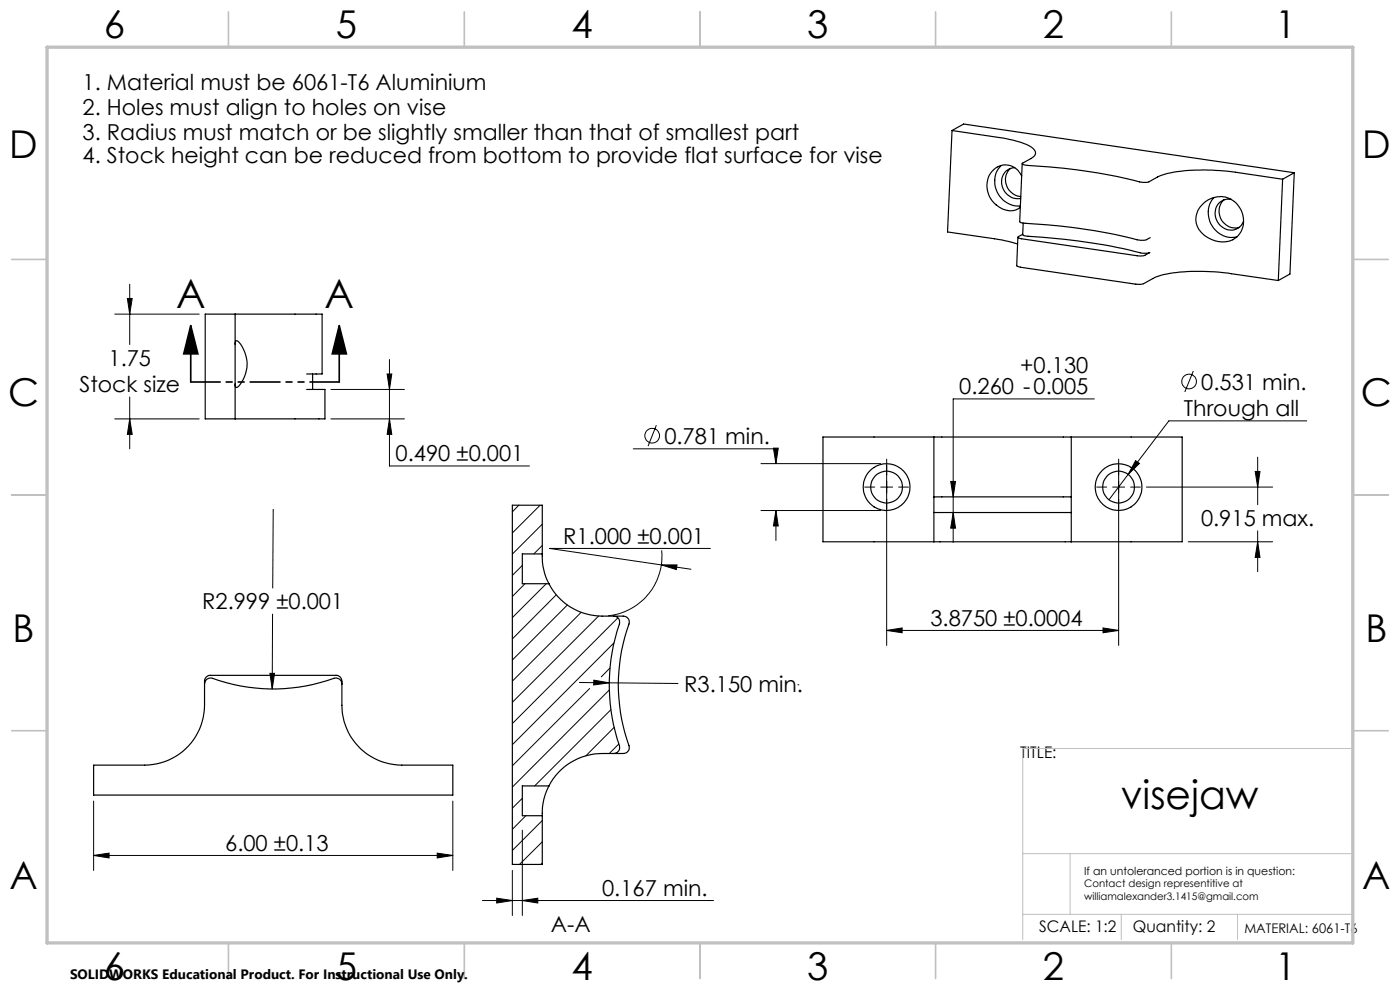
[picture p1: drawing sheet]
<svg xmlns="http://www.w3.org/2000/svg" width="297mm" height="210mm" viewBox="0 0 297 210" stroke-linecap="round" stroke-linejoin="round" font-family="sans-serif">
<g fill="none" stroke="#000" stroke-width=".25">
<path d="M202 27.7l9.9 1.5a16.2 16.2 0 0 1 7.3 2.3 1.17 1.17 0 0 1 .5 1.3 1.17 1.17 0 0 1-1 .8l-1.8 1.1a1.12 1.12 0 0 0 1.2 .4 123.8 123.8 0 0 1 24.4 3.6l1.2-.1 1.8-1a25.1 25.1 0 0 1 10.7-1.5l4.3 .2 11.6 1.7M202 27.7l-1 21.5 11.5 1.7 3.4 .9M202 27.7l2.4-1.4 70.2 10.3M212.4 35.1a5.1 5.1 0 0 0-.8 5.7 5.1 5.1 0 0 0 4.9 2.9M214.4 35.7a3.5 3.5 0 0 0-.8 3.7 3.5 3.5 0 0 0 2.9 2.3M215.3 35.6a3.2 3.2 0 0 0-2.8 2.4 3.2 3.2 0 0 0 1.4 3.4l1.2 .6 1.4 .1M216.7 37.3a3.9 3.9 0 0 0-4.4-2.1 3.9 3.9 0 0 0-2.9 3.9 5.4 5.4 0 0 0 5.5 5.6l.6-.2 .9-.6M216.9 34.7l-.6 12.3 .3 .2a137.9 137.9 0 0 1 25.3 3.8l1.2-.1 .9-.5M272.1 38l-.9 21.5M274.6 36.6l-2.5 1.4M274.6 36.6l-1 21.5-2.4 1.4M215.9 50.3l-.2 6.1 .3 .2 24.9 3.7 1.6-.1 2.1-1.1a24.2 24.2 0 0 1 10.7-1.5l5.1 .3 10.8 1.6"/>
<path d="M217.1 47.3l-.1 2.5 .1 .1a170.7 170.7 0 0 1 21.2 2.8l3.8 1 1.8-.1-1.2 .6-1.3 .1-24.7-3.6-.8-.4 1.1-.6M255 43.4a5 5 0 0 1 7.2-.3 5 5 0 0 1 .2 7.2 5.7 5.7 0 0 1-8.4-2.4 4.2 4.2 0 0 1 1-4.5zM257.6 41.9a5.1 5.1 0 0 0-.5 5.9 5.1 5.1 0 0 0 5.3 2.4M259.7 42.4a3.4 3.4 0 0 0-.6 4.2 3.4 3.4 0 0 0 3.8 1.6M261.2 42.3a3 3 0 0 0-3.1 1.4 3 3 0 0 0 .2 3.5 2.99 2.99 0 0 0 2.9 1.6 2.99 2.99 0 0 0 2.6-1.9M49.9 73.1l.2-.8a1.99 1.99 0 0 1 1.5 1.6 7 7 0 0 1-1.3 8.3l-.3-.1-.1-.7M49.9 66.6h18.4v12.7h-3.2M49.9 66.6h-6.4v22.3h6.4M49.9 66.6v22.3M66.3 79.3v3.3M65.1 82.6h3.8v6.3h-19M198.1 92.7h29.2"/>
<path d="M198.1 92.7h-23.5v22.2h23.5M198.1 92.7v22.2M227.3 92.7h23.5v22.2h-23.5M227.3 92.7v22.2M115 117.5a12 12 0 0 0 1.5 6.3M115 117.5h-4.2v6.3h5.7M115 117.5v-10.3h-6.3v76.2h6.3v-10.4M198.1 108.7h29.2M198.1 114.9h29.2M198.1 105.4h29.2M116.5 123.8a12.7 12.7 0 0 0 11.2 6.9h4.5a1.27 1.27 0 0 1 1.2 1.7 38 38 0 0 0 .1 26 1.28 1.28 0 0 1-1.3 1.4h-4.5a12.7 12.7 0 0 0-11.2 6.9M130.2 130.7a1.29 1.29 0 0 1 1.2 1.7 40.1 40.1 0 0 0 0 26 1.27 1.27 0 0 1-1.2 1.4"/>
<path d="M43.4 145.1a1.27 1.27 0 0 1 1.7-1.2 37.9 37.9 0 0 0 26-.1 1.28 1.28 0 0 1 1.4 1.3M19.9 162.3h10.8a12.7 12.7 0 0 0 12.7-12.7v-5.1a1.21 1.21 0 0 1 1.3-1.2h26.6a1.21 1.21 0 0 1 1.2 1.2v5.1a12.7 12.7 0 0 0 12.7 12.7h10.9v6.4h-76.2zM116.5 166.7a12.3 12.3 0 0 0-1.5 6.3M116.5 166.7h-5.7v6.3h4.2"/>
<circle cx="188.1" cy="103.3" r="3.4"/>
<circle cx="188.1" cy="103.3" r="5"/>
<circle cx="237.3" cy="103.3" r="3.4"/>
<circle cx="237.3" cy="103.3" r="5"/>
</g>
<g fill="none" stroke="#000" stroke-width=".21">
<path d="M24.3 66.6h18M27 63.3h1l-.5 3.3zM27.5 60.3v12.8M82.1 79.3h1l-.5 3.3zM82.6 76.3v22.5h29.7M253.2 78.7l-1.8 4.4M24.3 88.9h18M27.5 88.9l.5 3.2h-1zM27.5 84.2v11M70.2 88.9h15.6M70.2 82.6h15.6M82.6 88.9l.5 3.2h-1z"/>
<path d="M134.3 95.2h30.3v3.1M139.2 90.2l-1.7 4.4M161.4 98.3h25.4M164.1 95.1h1l-.5 3.2zM188.1 97.4v39.5M232.2 84.6h-30v30.5M237.3 97.4v39.5M240.9 97.7l.8 .6-2.4 2.3zM266.8 97v10.1M277.2 89.3h-29.2l-12.7 16.7M58 108l-.1 16.7M110.1 107.2l-1.4 1.4"/>
<path d="M110.8 119.9l-2.1 2.2M114.6 107.2l-5.9 5.9M115 111.2l-6.3 6.3M115 115.7l-1.8 1.8M140.3 119.8l6.3 .9M140.3 119.8h3.3l-.1 1zM140.4 116.7a12.7 12.7 0 0 1-11.4 13.9M150.7 116.3h-34.1l23.7 3.5M161.4 108.3h25.4M164.6 108.3v6.3M164.6 108.3l.5 3.3h-1zM183.4 103.3h2.2"/>
<path d="M186.8 103.3h2.6M190.6 103.3h2.1M201.7 102.1h1l-.5 3.3zM202.2 108.7l.5 3.3h-1zM232.7 103.3h2.1M236 103.3h2.6M239.9 103.3h2M243.2 103.3h26.8M252.1 114.9h17.9M266.3 100h1l-.5 3.3zM266.8 114.9l.5 3.3h-1zM266.8 112.6v8.7"/>
<path d="M57.8 130.3l-.1 15.8M111.4 123.8l-2.7 2.7M115.9 123.8l-7.2 7.2M118 126.2l-9.3 9.3M120.4 128.3l-11.7 11.7M123.3 129.9l-14.6 14.6M127 130.7l-18.3 18.3M130.2 136.4l-21.5 21.6M131.1 131l-22.4 22.5M188.1 133.7h49.2M188.1 133.7l3.3-.5v1zM234 133.2l3.3 .5-3.3 .5z"/>
<path d="M57.3 142.8h.9l-.5 3.3zM122.9 144.8h6.4M125.1 146l-16.4 16.4M126 144.3l3.3 .5-3.4 .5zM129.3 146.4l-20.6 20.6M129.3 144.8l14.5 .2M129.4 141.7l-1.8 1.9M129.6 150.5l-16.2 16.2M130.3 154.3l-6 6M131.3 157.8l-2 2M169.3 145.3h.1M19.9 169.9v14.7"/>
<path d="M96.1 169.9v14.7M110.8 169.3l-2.1 2.1M110.8 176.1v18.1M111.5 173l-2.8 2.9M115 174.1l-6.3 6.3M115 178.6l-4.8 4.8M19.9 181.5l3.2-.5v1zM19.9 181.5h76.2M92.7 181l3.4 .5-3.4 .5zM102.3 191h49.1M105.4 190.5l3.3 .5-3.3 .5zM108.7 184.6v9.6"/>
<path d="M110.8 191l3.3-.5v1zM115 183l-.3 .4"/>
<circle cx="138.4" cy="92.4" r="1.55"/>
<circle cx="252.3" cy="80.9" r="1.56"/>
</g>
<path d="M40.5 69.1l1.5 6h-3zM40.5 69.1v12M72 69.1l1.5 6h-3zM72 69.1v12" fill="none" stroke="#000" stroke-width=".35"/>
<path d="M72 81h-31.5" fill="none" stroke="#000" stroke-width=".35" stroke-dasharray="6.3 1.3 1.3 1.3 1.3 1.3" stroke-dashoffset=".1"/>
<path d="M287 158.8h-70v40.5M217 193.9h70M217 181.1h70M227 181.1v12.8M237.9 193.9v5.4M262.5 193.9v5.4" fill="none" stroke="#c0c0c0" stroke-width=".21"/>
<g fill="none" stroke="#c0c0c0" stroke-width=".35">
<path d="M48.5 2.5v7.5M98.5 2.5v7.5M148.5 2.5v7.5M198.5 2.5v7.5M248.5 2.5v7.5M2.5 55h7.5M287 55h7.5M2.5 105h7.5M287 105h7.5M2.5 155h7.5M287 155h7.5M48.5 200v7.5"/>
<path d="M98.5 200v7.5M148.5 200v7.5M198.5 200v7.5M248.5 200v7.5"/>
</g>
<path d="M10 10h277v190h-277z" fill="none" stroke="#c0c0c0" stroke-width=".7"/>
<g fill="#000">
<path d="M27 63.3h1l-.5 3.3zM27.5 88.9l.5 3.2h-1zM82.1 79.3h1l-.5 3.3zM82.6 88.9l.5 3.2h-1zM188.1 133.7l3.3-.5v1zM234 133.2l3.3 .5-3.3 .5zM164.6 108.3l.5 3.3h-1zM164.1 95.1h1l-.5 3.2zM240.9 97.7l-1.6 2.9 2.4-2.3zM266.3 100h1l-.5 3.3zM266.8 114.9l.5 3.3h-1zM201.7 102.1h1l-.5 3.3zM202.2 108.7l.5 3.3h-1zM57.3 142.8l.4 3.3 .5-3.3zM126 144.3l-.1 1 3.4-.5zM140.3 119.8l3.2 1 .1-1z"/>
<path d="M72 69.1l1.5 6h-3zM40.5 69.1l1.5 6h-3z"/>
<path d="M92.7 181l3.4 .5-3.4 .5zM19.9 181.5l3.2-.5v1z"/>
<path d="M110.8 191l3.3-.5v1zM105.4 190.5l3.3 .5-3.3 .5z"/>
</g>
<g font-size="8.5">
<text x="37.4" y="65.2">A</text>
<text x="68.9" y="65.2">A</text>
<text x="237.8" y="171.6">visejaw</text>
</g>
<g font-size="8.1">
<text x="22" y="8">6</text>
<text x="71.2" y="8">5</text>
<text x="121.2" y="8">4</text>
<text x="171.3" y="8">3</text>
<text x="221.3" y="8">2</text>
<text x="270.5" y="8">1</text>
<text x="2" y="33.6">D</text>
<text x="289" y="33.6">D</text>
<text x="1.7" y="86.1">C</text>
<text x="288.7" y="86.1">C</text>
<text x="2.7" y="136.1">B</text>
<text x="289.7" y="136.1">B</text>
<text x="2" y="188.6">A</text>
<text x="289" y="188.6">A</text>
<text x="22" y="208">6</text>
<text x="71.2" y="208">5</text>
<text x="121.2" y="208">4</text>
<text x="171.3" y="208">3</text>
<text x="221.3" y="208">2</text>
<text x="270.5" y="208">1</text>
</g>
<g font-size="4.7">
<text x="17.5" y="19">1. Material must be 6061-T6 Aluminium</text>
<text x="17.5" y="24.5">2. Holes must align to holes on vise</text>
<text x="17.5" y="29.6">3. Radius must match or be slightly smaller than that of smallest part</text>
<text x="17.5" y="34.6">4. Stock height can be reduced from bottom to provide flat surface for vise</text>
<text x="23" y="77.6">1.75</text>
<text x="16.8" y="83.2">Stock size</text>
<text x="203.5" y="83.5">0.260 -0.005</text>
<text x="216.4" y="79.1">+0.130</text>
<text x="254.8" y="82.6">0.531 min.</text>
<text x="251.2" y="88.2">Through all</text>
<text x="140.9" y="94.1">0.781 min.</text>
<text x="83.9" y="97.8">0.490 ±0.001</text>
<text x="254.8" y="111.6">0.915 max.</text>
<text x="119.5" y="115.3">R1.000 ±0.001</text>
<text x="42.9" y="129.3">R2.999 ±0.001</text>
<text x="197.4" y="132.7">3.8750 ±0.0004</text>
<text x="145.1" y="146.9">R3.150 min.</text>
<text x="47.8" y="180.4">6.00 ±0.13</text>
<text x="127.7" y="190">0.167 min.</text>
<text x="116.9" y="197.7">A-A</text>
</g>
<g font-size="3.4">
<text x="216.4" y="160.9">TITLE:</text>
<text x="220.5" y="197.8">SCALE: 1:2</text>
<text x="240.3" y="197.8">Quantity: 2</text>
</g>
<text font-size="2.9" x="14.9" y="207.6">SOLIDWORKS Educational Product. For Instructional Use Only.</text>
<text font-size="2.8" x="264" y="197.9">MATERIAL: 6061-T6</text>
<text font-size="2.4" x="230" y="185.5">If an untoleranced portion is in question:</text>
<g font-size="2.2">
<text x="230" y="188.2">Contact design representitive at</text>
<text x="230" y="190.9">williamalexander3.1415@gmail.com</text>
</g>
</svg>
